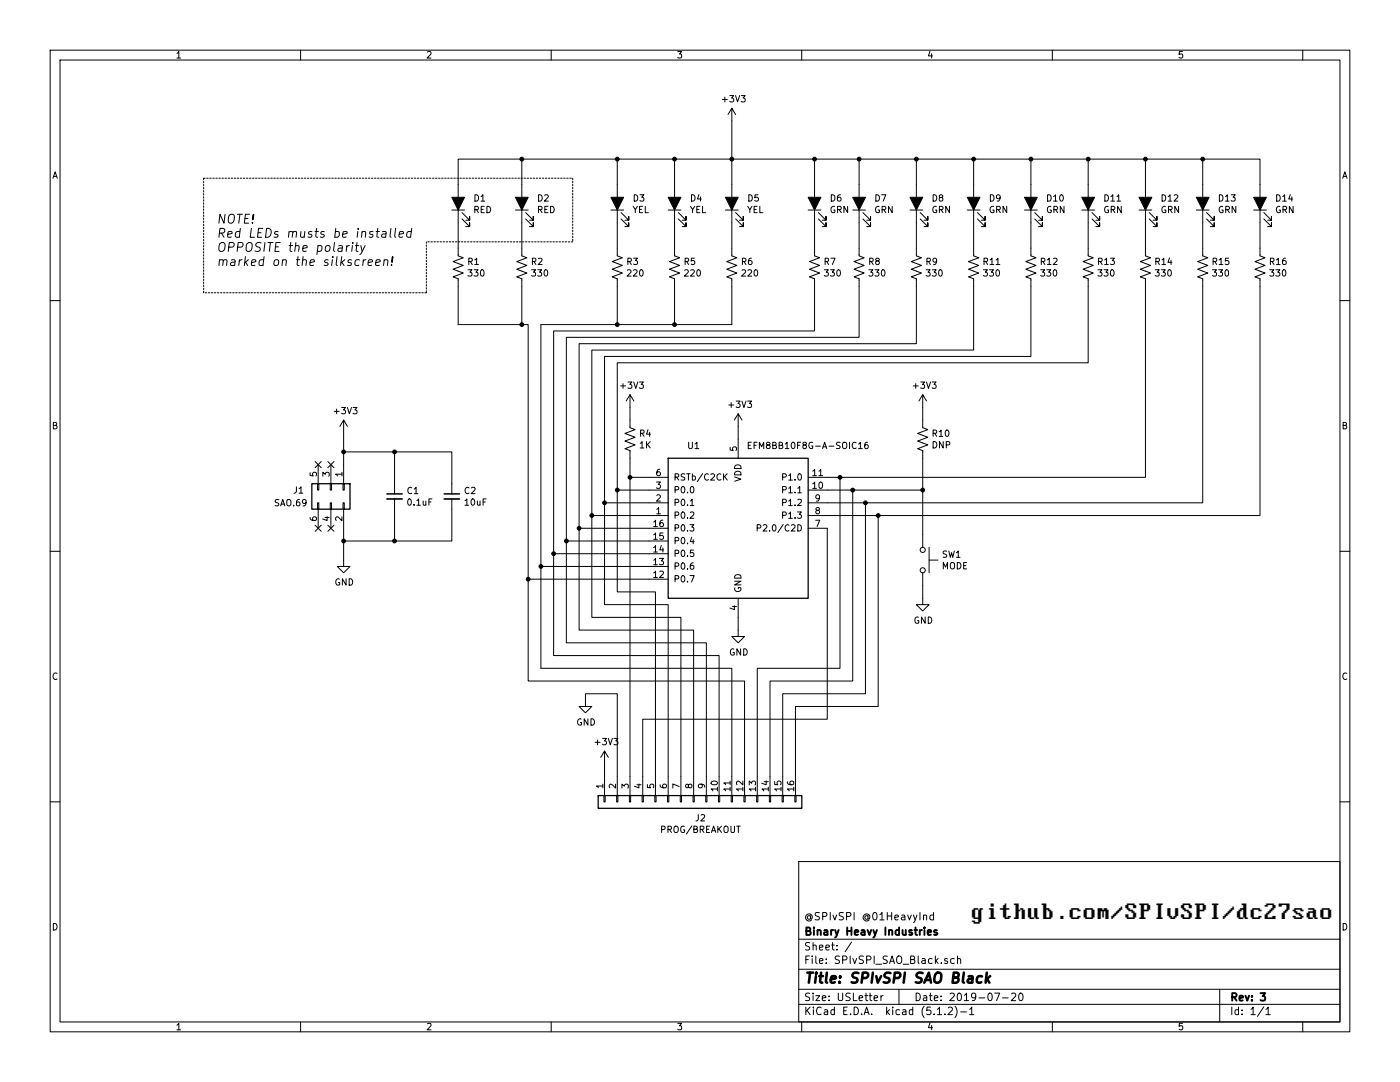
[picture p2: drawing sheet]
EESchema Schematic File Version 4
LIBS:SPIvSPI_SAO_Black-cache
EELAYER 29 0
EELAYER END
$Descr USLetter 11000 8500
encoding utf-8
Sheet 1 1
Title "SPIvSPI SAO Black"
Date "2019-07-20"
Rev "3"
Comp "Binary Heavy Industries"
Comment1 "@SPIvSPI @01HeavyInd"
Comment2 ""
Comment3 ""
Comment4 ""
$EndDescr
$Comp
L Connector_Generic:Conn_02x03_Odd_Even J1
U 1 1
P 2600 3850
F 0 "J1" V 2600 3550 50  0000 L CNN
F 1 "SAO.69" V 2700 3400 50  0000 L CNN
F 2 "Connector_IDC:IDC-Header_2x03_P2.54mm_Vertical" H 2600 3850 50  0001 C CNN
F 3 "~" H 2600 3850 50  0001 C CNN
	1    2600 3850
	0    1    1    0   
$EndComp
$Comp
L power:GND #PWR02
U 1 1
P 2700 4400
F 0 "#PWR02" H 2700 4150 50  0001 C CNN
F 1 "GND" H 2705 4227 50  0000 C CNN
F 2 "" H 2700 4400 50  0001 C CNN
F 3 "" H 2700 4400 50  0001 C CNN
	1    2700 4400
	1    0    0    -1  
$EndComp
$Comp
L power:+3V3 #PWR01
U 1 1
P 2700 3400
F 0 "#PWR01" H 2700 3250 50  0001 C CNN
F 1 "+3V3" H 2715 3573 50  0000 C CNN
F 2 "" H 2700 3400 50  0001 C CNN
F 3 "" H 2700 3400 50  0001 C CNN
	1    2700 3400
	1    0    0    -1  
$EndComp
Wire Wire Line
	2700 4400 2700 4250
Wire Wire Line
	2700 3650 2700 3550
$Comp
L Device:LED_ALT D1
U 1 1
P 3600 1600
F 0 "D1" V 3639 1483 50  0000 R CNN
F 1 "RED" V 3548 1483 50  0000 R CNN
F 2 "SPIvSPI_SAO:SunLED_3.2x2.8mm_PLCC2_bottom" H 3600 1600 50  0001 C CNN
F 3 "~" H 3600 1600 50  0001 C CNN
	1    3600 1600
	0    -1   -1   0   
$EndComp
$Comp
L Device:R_US R1
U 1 1
P 3600 2100
F 0 "R1" H 3668 2146 50  0000 L CNN
F 1 "330" H 3668 2055 50  0000 L CNN
F 2 "Resistor_SMD:R_0603_1608Metric_Pad1.05x0.95mm_HandSolder" V 3640 2090 50  0001 C CNN
F 3 "~" H 3600 2100 50  0001 C CNN
	1    3600 2100
	1    0    0    -1  
$EndComp
Wire Wire Line
	3600 1750 3600 1950
$Comp
L Device:LED_ALT D2
U 1 1
P 4100 1600
F 0 "D2" V 4139 1483 50  0000 R CNN
F 1 "RED" V 4048 1483 50  0000 R CNN
F 2 "SPIvSPI_SAO:SunLED_3.2x2.8mm_PLCC2_bottom" H 4100 1600 50  0001 C CNN
F 3 "~" H 4100 1600 50  0001 C CNN
	1    4100 1600
	0    -1   -1   0   
$EndComp
$Comp
L Device:R_US R2
U 1 1
P 4100 2100
F 0 "R2" H 4168 2146 50  0000 L CNN
F 1 "330" H 4168 2055 50  0000 L CNN
F 2 "Resistor_SMD:R_0603_1608Metric_Pad1.05x0.95mm_HandSolder" V 4140 2090 50  0001 C CNN
F 3 "~" H 4100 2100 50  0001 C CNN
	1    4100 2100
	1    0    0    -1  
$EndComp
Wire Wire Line
	4100 1750 4100 1950
$Comp
L Device:LED_ALT D3
U 1 1
P 4850 1600
F 0 "D3" V 4889 1482 50  0000 R CNN
F 1 "YEL" V 4798 1482 50  0000 R CNN
F 2 "SPIvSPI_SAO:SunLED_3.2x2.8mm_PLCC2_bottom" H 4850 1600 50  0001 C CNN
F 3 "~" H 4850 1600 50  0001 C CNN
	1    4850 1600
	0    -1   -1   0   
$EndComp
$Comp
L Device:R_US R3
U 1 1
P 4850 2100
F 0 "R3" H 4918 2146 50  0000 L CNN
F 1 "220" H 4918 2055 50  0000 L CNN
F 2 "Resistor_SMD:R_0603_1608Metric_Pad1.05x0.95mm_HandSolder" V 4890 2090 50  0001 C CNN
F 3 "~" H 4850 2100 50  0001 C CNN
	1    4850 2100
	1    0    0    -1  
$EndComp
Wire Wire Line
	4850 1750 4850 1950
$Comp
L Device:LED_ALT D4
U 1 1
P 5300 1600
F 0 "D4" V 5339 1482 50  0000 R CNN
F 1 "YEL" V 5248 1482 50  0000 R CNN
F 2 "SPIvSPI_SAO:SunLED_3.2x2.8mm_PLCC2_bottom" H 5300 1600 50  0001 C CNN
F 3 "~" H 5300 1600 50  0001 C CNN
	1    5300 1600
	0    -1   -1   0   
$EndComp
$Comp
L Device:R_US R5
U 1 1
P 5300 2100
F 0 "R5" H 5368 2146 50  0000 L CNN
F 1 "220" H 5368 2055 50  0000 L CNN
F 2 "Resistor_SMD:R_0603_1608Metric_Pad1.05x0.95mm_HandSolder" V 5340 2090 50  0001 C CNN
F 3 "~" H 5300 2100 50  0001 C CNN
	1    5300 2100
	1    0    0    -1  
$EndComp
Wire Wire Line
	5300 1750 5300 1950
$Comp
L Device:LED_ALT D5
U 1 1
P 5750 1600
F 0 "D5" V 5789 1482 50  0000 R CNN
F 1 "YEL" V 5698 1482 50  0000 R CNN
F 2 "SPIvSPI_SAO:SunLED_3.2x2.8mm_PLCC2_bottom" H 5750 1600 50  0001 C CNN
F 3 "~" H 5750 1600 50  0001 C CNN
	1    5750 1600
	0    -1   -1   0   
$EndComp
$Comp
L Device:R_US R6
U 1 1
P 5750 2100
F 0 "R6" H 5818 2146 50  0000 L CNN
F 1 "220" H 5818 2055 50  0000 L CNN
F 2 "Resistor_SMD:R_0603_1608Metric_Pad1.05x0.95mm_HandSolder" V 5790 2090 50  0001 C CNN
F 3 "~" H 5750 2100 50  0001 C CNN
	1    5750 2100
	1    0    0    -1  
$EndComp
Wire Wire Line
	5750 1750 5750 1950
$Comp
L Device:LED_ALT D7
U 1 1
P 6750 1600
F 0 "D7" V 6789 1483 50  0000 R CNN
F 1 "GRN" V 6698 1483 50  0000 R CNN
F 2 "SPIvSPI_SAO:SunLED_3.2x2.8mm_PLCC2_bottom" H 6750 1600 50  0001 C CNN
F 3 "~" H 6750 1600 50  0001 C CNN
	1    6750 1600
	0    -1   -1   0   
$EndComp
$Comp
L Device:R_US R8
U 1 1
P 6750 2100
F 0 "R8" H 6818 2146 50  0000 L CNN
F 1 "330" H 6818 2055 50  0000 L CNN
F 2 "Resistor_SMD:R_0603_1608Metric_Pad1.05x0.95mm_HandSolder" V 6790 2090 50  0001 C CNN
F 3 "~" H 6750 2100 50  0001 C CNN
	1    6750 2100
	1    0    0    -1  
$EndComp
Wire Wire Line
	6750 1750 6750 1950
$Comp
L Device:LED_ALT D8
U 1 1
P 7200 1600
F 0 "D8" V 7239 1483 50  0000 R CNN
F 1 "GRN" V 7148 1483 50  0000 R CNN
F 2 "SPIvSPI_SAO:SunLED_3.2x2.8mm_PLCC2_bottom" H 7200 1600 50  0001 C CNN
F 3 "~" H 7200 1600 50  0001 C CNN
	1    7200 1600
	0    -1   -1   0   
$EndComp
$Comp
L Device:R_US R9
U 1 1
P 7200 2100
F 0 "R9" H 7268 2146 50  0000 L CNN
F 1 "330" H 7268 2055 50  0000 L CNN
F 2 "Resistor_SMD:R_0603_1608Metric_Pad1.05x0.95mm_HandSolder" V 7240 2090 50  0001 C CNN
F 3 "~" H 7200 2100 50  0001 C CNN
	1    7200 2100
	1    0    0    -1  
$EndComp
Wire Wire Line
	7200 1750 7200 1950
$Comp
L Device:LED_ALT D9
U 1 1
P 7650 1600
F 0 "D9" V 7689 1483 50  0000 R CNN
F 1 "GRN" V 7598 1483 50  0000 R CNN
F 2 "SPIvSPI_SAO:SunLED_3.2x2.8mm_PLCC2_bottom" H 7650 1600 50  0001 C CNN
F 3 "~" H 7650 1600 50  0001 C CNN
	1    7650 1600
	0    -1   -1   0   
$EndComp
$Comp
L Device:R_US R11
U 1 1
P 7650 2100
F 0 "R11" H 7718 2146 50  0000 L CNN
F 1 "330" H 7718 2055 50  0000 L CNN
F 2 "Resistor_SMD:R_0603_1608Metric_Pad1.05x0.95mm_HandSolder" V 7690 2090 50  0001 C CNN
F 3 "~" H 7650 2100 50  0001 C CNN
	1    7650 2100
	1    0    0    -1  
$EndComp
Wire Wire Line
	7650 1750 7650 1950
$Comp
L Device:LED_ALT D10
U 1 1
P 8100 1600
F 0 "D10" V 8139 1483 50  0000 R CNN
F 1 "GRN" V 8048 1483 50  0000 R CNN
F 2 "SPIvSPI_SAO:SunLED_3.2x2.8mm_PLCC2_bottom" H 8100 1600 50  0001 C CNN
F 3 "~" H 8100 1600 50  0001 C CNN
	1    8100 1600
	0    -1   -1   0   
$EndComp
$Comp
L Device:R_US R12
U 1 1
P 8100 2100
F 0 "R12" H 8168 2146 50  0000 L CNN
F 1 "330" H 8168 2055 50  0000 L CNN
F 2 "Resistor_SMD:R_0603_1608Metric_Pad1.05x0.95mm_HandSolder" V 8140 2090 50  0001 C CNN
F 3 "~" H 8100 2100 50  0001 C CNN
	1    8100 2100
	1    0    0    -1  
$EndComp
Wire Wire Line
	8100 1750 8100 1950
$Comp
L power:+3V3 #PWR06
U 1 1
P 5750 950
F 0 "#PWR06" H 5750 800 50  0001 C CNN
F 1 "+3V3" H 5765 1123 50  0000 C CNN
F 2 "" H 5750 950 50  0001 C CNN
F 3 "" H 5750 950 50  0001 C CNN
	1    5750 950 
	1    0    0    -1  
$EndComp
Wire Wire Line
	5750 1450 5750 1250
Wire Wire Line
	5300 1450 5300 1250
Wire Wire Line
	5300 1250 5750 1250
Connection ~ 5750 1250
Wire Wire Line
	5750 1250 5750 950 
Wire Wire Line
	4850 1450 4850 1250
Wire Wire Line
	4850 1250 5300 1250
Connection ~ 5300 1250
Wire Wire Line
	4100 1450 4100 1250
Wire Wire Line
	4100 1250 4850 1250
Connection ~ 4850 1250
Wire Wire Line
	3600 1450 3600 1250
Wire Wire Line
	3600 1250 4100 1250
Connection ~ 4100 1250
Wire Wire Line
	7200 1450 7200 1250
Wire Wire Line
	7650 1450 7650 1250
Wire Wire Line
	7650 1250 7200 1250
Connection ~ 7200 1250
Wire Wire Line
	8100 1450 8100 1250
Wire Wire Line
	8100 1250 7650 1250
Connection ~ 7650 1250
Wire Wire Line
	8550 1450 8550 1250
Wire Wire Line
	8550 1250 8100 1250
Connection ~ 8100 1250
NoConn ~ 2600 4150
NoConn ~ 2500 4150
NoConn ~ 2500 3650
NoConn ~ 2600 3650
$Comp
L MCU_SiliconLabs:EFM8BB10F8G-A-SOIC16 U1
U 1 1
P 5800 4150
F 0 "U1" H 5450 4800 50  0000 C CNN
F 1 "EFM8BB10F8G-A-SOIC16" H 6350 4800 50  0000 C CNN
F 2 "Package_SO:SOIC-16_3.9x9.9mm_P1.27mm" H 5800 4950 50  0001 C CNN
F 3 "https://www.silabs.com/documents/public/data-sheets/efm8bb1-datasheet.pdf" H 5800 4150 50  0001 C CNN
	1    5800 4150
	1    0    0    -1  
$EndComp
$Comp
L power:GND #PWR08
U 1 1
P 5800 4950
F 0 "#PWR08" H 5800 4700 50  0001 C CNN
F 1 "GND" H 5805 4777 50  0000 C CNN
F 2 "" H 5800 4950 50  0001 C CNN
F 3 "" H 5800 4950 50  0001 C CNN
	1    5800 4950
	1    0    0    -1  
$EndComp
Wire Wire Line
	5800 4850 5800 4950
$Comp
L power:+3V3 #PWR07
U 1 1
P 5800 3350
F 0 "#PWR07" H 5800 3200 50  0001 C CNN
F 1 "+3V3" H 5815 3523 50  0000 C CNN
F 2 "" H 5800 3350 50  0001 C CNN
F 3 "" H 5800 3350 50  0001 C CNN
	1    5800 3350
	1    0    0    -1  
$EndComp
Wire Wire Line
	5800 3350 5800 3450
Wire Wire Line
	4150 4550 5100 4550
Wire Wire Line
	4250 4450 5100 4450
Wire Wire Line
	4350 4350 5100 4350
Wire Wire Line
	4450 4250 5100 4250
Wire Wire Line
	4550 4150 5100 4150
Wire Wire Line
	4650 4050 5100 4050
Wire Wire Line
	4750 3950 5100 3950
Wire Wire Line
	4850 3850 5100 3850
$Comp
L Connector_Generic:Conn_01x16 J2
U 1 1
P 5450 6300
F 0 "J2" V 5575 6246 50  0000 C CNN
F 1 "PROG/BREAKOUT" V 5666 6246 50  0000 C CNN
F 2 "Connector_PinHeader_2.54mm:PinHeader_1x16_P2.54mm_Vertical" H 5450 6300 50  0001 C CNN
F 3 "~" H 5450 6300 50  0001 C CNN
	1    5450 6300
	0    -1   1    0   
$EndComp
$Comp
L power:GND #PWR03
U 1 1
P 4600 5500
F 0 "#PWR03" H 4600 5250 50  0001 C CNN
F 1 "GND" H 4605 5327 50  0000 C CNN
F 2 "" H 4600 5500 50  0001 C CNN
F 3 "" H 4600 5500 50  0001 C CNN
	1    4600 5500
	1    0    0    -1  
$EndComp
Wire Wire Line
	4850 6100 4850 5450
Wire Wire Line
	4850 5450 4600 5450
Wire Wire Line
	4600 5450 4600 5500
$Comp
L power:+3V3 #PWR04
U 1 1
P 4750 6000
F 0 "#PWR04" H 4750 5850 50  0001 C CNN
F 1 "+3V3" H 4765 6173 50  0000 C CNN
F 2 "" H 4750 6000 50  0001 C CNN
F 3 "" H 4750 6000 50  0001 C CNN
	1    4750 6000
	1    0    0    -1  
$EndComp
Wire Wire Line
	5100 3750 4950 3750
Wire Wire Line
	4950 3750 4950 6100
Wire Wire Line
	6500 4150 6500 5650
Wire Wire Line
	6500 5650 5050 5650
Wire Wire Line
	5050 5650 5050 6100
Wire Wire Line
	5150 6100 5150 4650
Wire Wire Line
	5150 4650 4850 4650
Wire Wire Line
	4850 4650 4850 3850
Wire Wire Line
	4750 3950 4750 4750
Wire Wire Line
	4750 4750 5250 4750
Wire Wire Line
	5250 4750 5250 6100
Wire Wire Line
	4650 4050 4650 4850
Wire Wire Line
	4650 4850 5350 4850
Wire Wire Line
	5350 4850 5350 6100
Wire Wire Line
	4550 4150 4550 4950
Wire Wire Line
	4550 4950 5450 4950
Wire Wire Line
	5450 4950 5450 6100
Wire Wire Line
	4450 4250 4450 5050
Wire Wire Line
	4450 5050 5550 5050
Wire Wire Line
	5550 5050 5550 6100
Wire Wire Line
	4350 4350 4350 5150
Wire Wire Line
	4350 5150 5650 5150
Wire Wire Line
	5650 5150 5650 6100
Wire Wire Line
	4250 5250 5750 5250
Wire Wire Line
	5750 5250 5750 6100
Wire Wire Line
	4150 4550 4150 5350
Wire Wire Line
	4150 5350 5850 5350
Wire Wire Line
	5850 5350 5850 6100
Wire Wire Line
	4150 4550 4150 2550
Wire Wire Line
	4150 2550 4100 2550
Wire Wire Line
	3600 2550 3600 2250
Connection ~ 4150 4550
Wire Wire Line
	6600 3750 6600 5250
Wire Wire Line
	6600 5250 5950 5250
Wire Wire Line
	5950 5250 5950 6100
Wire Wire Line
	6600 3750 6500 3750
Wire Wire Line
	6500 3850 6700 3850
Wire Wire Line
	6700 3850 6700 5350
Wire Wire Line
	6700 5350 6050 5350
Wire Wire Line
	6050 5350 6050 6100
Wire Wire Line
	6500 3950 6800 3950
Wire Wire Line
	6800 3950 6800 5450
Wire Wire Line
	6800 5450 6150 5450
Wire Wire Line
	6150 5450 6150 6100
Wire Wire Line
	6500 4050 6900 4050
Wire Wire Line
	6900 4050 6900 5550
Wire Wire Line
	6900 5550 6250 5550
Wire Wire Line
	6250 5550 6250 6100
$Comp
L Device:C_Small C1
U 1 1
P 3100 3900
F 0 "C1" H 3192 3946 50  0000 L CNN
F 1 "0.1uF" H 3192 3855 50  0000 L CNN
F 2 "Capacitor_SMD:C_0603_1608Metric_Pad1.05x0.95mm_HandSolder" H 3100 3900 50  0001 C CNN
F 3 "~" H 3100 3900 50  0001 C CNN
	1    3100 3900
	1    0    0    -1  
$EndComp
$Comp
L Device:C_Small C2
U 1 1
P 3550 3900
F 0 "C2" H 3642 3946 50  0000 L CNN
F 1 "10uF" H 3642 3855 50  0000 L CNN
F 2 "Capacitor_SMD:C_0603_1608Metric_Pad1.05x0.95mm_HandSolder" H 3550 3900 50  0001 C CNN
F 3 "~" H 3550 3900 50  0001 C CNN
	1    3550 3900
	1    0    0    -1  
$EndComp
Wire Wire Line
	3100 3800 3100 3550
Wire Wire Line
	3100 3550 2700 3550
Connection ~ 2700 3550
Wire Wire Line
	2700 3550 2700 3400
Wire Wire Line
	3100 3550 3550 3550
Wire Wire Line
	3550 3550 3550 3800
Connection ~ 3100 3550
Wire Wire Line
	3100 4000 3100 4250
Wire Wire Line
	3100 4250 2700 4250
Connection ~ 2700 4250
Wire Wire Line
	2700 4250 2700 4150
Wire Wire Line
	3550 4000 3550 4250
Wire Wire Line
	3550 4250 3100 4250
Connection ~ 3100 4250
Wire Wire Line
	4750 6000 4750 6100
$Comp
L Device:R_US R4
U 1 1
P 4950 3450
F 0 "R4" H 5018 3496 50  0000 L CNN
F 1 "1K" H 5018 3405 50  0000 L CNN
F 2 "Resistor_SMD:R_0603_1608Metric_Pad1.05x0.95mm_HandSolder" V 4990 3440 50  0001 C CNN
F 3 "~" H 4950 3450 50  0001 C CNN
	1    4950 3450
	1    0    0    -1  
$EndComp
Wire Wire Line
	4950 3600 4950 3750
Connection ~ 4950 3750
$Comp
L power:+3V3 #PWR05
U 1 1
P 4950 3200
F 0 "#PWR05" H 4950 3050 50  0001 C CNN
F 1 "+3V3" H 4965 3373 50  0000 C CNN
F 2 "" H 4950 3200 50  0001 C CNN
F 3 "" H 4950 3200 50  0001 C CNN
	1    4950 3200
	1    0    0    -1  
$EndComp
Wire Wire Line
	4950 3200 4950 3300
$Comp
L Switch:SW_Push SW1
U 1 1
P 7250 4400
F 0 "SW1" V 7204 4548 50  0000 L CNN
F 1 "MODE" V 7295 4548 50  0000 L CNN
F 2 "SPIvSPI_SAO:C&K_PTS636_SMD_Tact_6.0x3.5_BACK" H 7250 4600 50  0001 C CNN
F 3 "~" H 7250 4600 50  0001 C CNN
	1    7250 4400
	0    1    1    0   
$EndComp
$Comp
L Device:R_US R10
U 1 1
P 7250 3450
F 0 "R10" H 7318 3496 50  0000 L CNN
F 1 "DNP" H 7318 3405 50  0000 L CNN
F 2 "Resistor_SMD:R_0603_1608Metric_Pad1.05x0.95mm_HandSolder" V 7290 3440 50  0001 C CNN
F 3 "~" H 7250 3450 50  0001 C CNN
	1    7250 3450
	1    0    0    -1  
$EndComp
Wire Wire Line
	6700 3850 7250 3850
Wire Wire Line
	7250 3850 7250 3600
Connection ~ 6700 3850
Wire Wire Line
	7250 3850 7250 4200
Connection ~ 7250 3850
$Comp
L power:+3V3 #PWR09
U 1 1
P 7250 3200
F 0 "#PWR09" H 7250 3050 50  0001 C CNN
F 1 "+3V3" H 7265 3373 50  0000 C CNN
F 2 "" H 7250 3200 50  0001 C CNN
F 3 "" H 7250 3200 50  0001 C CNN
	1    7250 3200
	1    0    0    -1  
$EndComp
Wire Wire Line
	7250 3200 7250 3300
$Comp
L power:GND #PWR010
U 1 1
P 7250 4700
F 0 "#PWR010" H 7250 4450 50  0001 C CNN
F 1 "GND" H 7255 4527 50  0000 C CNN
F 2 "" H 7250 4700 50  0001 C CNN
F 3 "" H 7250 4700 50  0001 C CNN
	1    7250 4700
	1    0    0    -1  
$EndComp
Wire Wire Line
	7250 4600 7250 4700
Wire Wire Line
	5750 1250 6400 1250
$Comp
L Device:LED_ALT D11
U 1 1
P 8550 1600
F 0 "D11" V 8589 1483 50  0000 R CNN
F 1 "GRN" V 8498 1483 50  0000 R CNN
F 2 "SPIvSPI_SAO:SunLED_3.2x2.8mm_PLCC2_bottom" H 8550 1600 50  0001 C CNN
F 3 "~" H 8550 1600 50  0001 C CNN
	1    8550 1600
	0    -1   -1   0   
$EndComp
$Comp
L Device:R_US R13
U 1 1
P 8550 2100
F 0 "R13" H 8618 2146 50  0000 L CNN
F 1 "330" H 8618 2055 50  0000 L CNN
F 2 "Resistor_SMD:R_0603_1608Metric_Pad1.05x0.95mm_HandSolder" V 8590 2090 50  0001 C CNN
F 3 "~" H 8550 2100 50  0001 C CNN
	1    8550 2100
	1    0    0    -1  
$EndComp
Wire Wire Line
	8550 1750 8550 1950
$Comp
L Device:LED_ALT D12
U 1 1
P 9000 1600
F 0 "D12" V 9039 1483 50  0000 R CNN
F 1 "GRN" V 8948 1483 50  0000 R CNN
F 2 "SPIvSPI_SAO:SunLED_3.2x2.8mm_PLCC2_bottom" H 9000 1600 50  0001 C CNN
F 3 "~" H 9000 1600 50  0001 C CNN
	1    9000 1600
	0    -1   -1   0   
$EndComp
$Comp
L Device:R_US R14
U 1 1
P 9000 2100
F 0 "R14" H 9068 2146 50  0000 L CNN
F 1 "330" H 9068 2055 50  0000 L CNN
F 2 "Resistor_SMD:R_0603_1608Metric_Pad1.05x0.95mm_HandSolder" V 9040 2090 50  0001 C CNN
F 3 "~" H 9000 2100 50  0001 C CNN
	1    9000 2100
	1    0    0    -1  
$EndComp
Wire Wire Line
	9000 1750 9000 1950
$Comp
L Device:LED_ALT D13
U 1 1
P 9450 1600
F 0 "D13" V 9489 1483 50  0000 R CNN
F 1 "GRN" V 9398 1483 50  0000 R CNN
F 2 "SPIvSPI_SAO:SunLED_3.2x2.8mm_PLCC2_bottom" H 9450 1600 50  0001 C CNN
F 3 "~" H 9450 1600 50  0001 C CNN
	1    9450 1600
	0    -1   -1   0   
$EndComp
$Comp
L Device:R_US R15
U 1 1
P 9450 2100
F 0 "R15" H 9518 2146 50  0000 L CNN
F 1 "330" H 9518 2055 50  0000 L CNN
F 2 "Resistor_SMD:R_0603_1608Metric_Pad1.05x0.95mm_HandSolder" V 9490 2090 50  0001 C CNN
F 3 "~" H 9450 2100 50  0001 C CNN
	1    9450 2100
	1    0    0    -1  
$EndComp
Wire Wire Line
	9450 1750 9450 1950
$Comp
L Device:LED_ALT D14
U 1 1
P 9900 1600
F 0 "D14" V 9939 1483 50  0000 R CNN
F 1 "GRN" V 9848 1483 50  0000 R CNN
F 2 "SPIvSPI_SAO:SunLED_3.2x2.8mm_PLCC2_bottom" H 9900 1600 50  0001 C CNN
F 3 "~" H 9900 1600 50  0001 C CNN
	1    9900 1600
	0    -1   -1   0   
$EndComp
$Comp
L Device:R_US R16
U 1 1
P 9900 2100
F 0 "R16" H 9968 2146 50  0000 L CNN
F 1 "330" H 9968 2055 50  0000 L CNN
F 2 "Resistor_SMD:R_0603_1608Metric_Pad1.05x0.95mm_HandSolder" V 9940 2090 50  0001 C CNN
F 3 "~" H 9900 2100 50  0001 C CNN
	1    9900 2100
	1    0    0    -1  
$EndComp
Wire Wire Line
	9900 1750 9900 1950
$Comp
L Device:LED_ALT D6
U 1 1
P 6400 1600
F 0 "D6" V 6439 1483 50  0000 R CNN
F 1 "GRN" V 6348 1483 50  0000 R CNN
F 2 "SPIvSPI_SAO:SunLED_3.2x2.8mm_PLCC2_bottom" H 6400 1600 50  0001 C CNN
F 3 "~" H 6400 1600 50  0001 C CNN
	1    6400 1600
	0    -1   -1   0   
$EndComp
$Comp
L Device:R_US R7
U 1 1
P 6400 2100
F 0 "R7" H 6468 2146 50  0000 L CNN
F 1 "330" H 6468 2055 50  0000 L CNN
F 2 "Resistor_SMD:R_0603_1608Metric_Pad1.05x0.95mm_HandSolder" V 6440 2090 50  0001 C CNN
F 3 "~" H 6400 2100 50  0001 C CNN
	1    6400 2100
	1    0    0    -1  
$EndComp
Wire Wire Line
	6400 1750 6400 1950
Wire Wire Line
	6400 1250 6400 1450
Connection ~ 6400 1250
Wire Wire Line
	6400 1250 6750 1250
Wire Wire Line
	6750 1250 6750 1450
Connection ~ 6750 1250
Wire Wire Line
	6750 1250 7200 1250
Wire Wire Line
	8550 1250 9000 1250
Wire Wire Line
	9000 1250 9000 1450
Connection ~ 8550 1250
Wire Wire Line
	9000 1250 9450 1250
Wire Wire Line
	9450 1250 9450 1450
Connection ~ 9000 1250
Wire Wire Line
	9450 1250 9900 1250
Wire Wire Line
	9900 1250 9900 1450
Connection ~ 9450 1250
Wire Wire Line
	4100 2250 4100 2550
Connection ~ 4100 2550
Wire Wire Line
	4100 2550 3600 2550
Wire Wire Line
	4850 2250 4850 2550
Wire Wire Line
	4850 2550 5300 2550
Wire Wire Line
	5750 2550 5750 2250
Wire Wire Line
	5300 2250 5300 2550
Connection ~ 5300 2550
Wire Wire Line
	5300 2550 5750 2550
Wire Wire Line
	4250 2550 4850 2550
Wire Wire Line
	4250 2550 4250 4450
Connection ~ 4250 4450
Wire Wire Line
	4250 4450 4250 5250
Connection ~ 4850 2550
Wire Wire Line
	4350 4350 4350 2600
Wire Wire Line
	4350 2600 6400 2600
Wire Wire Line
	6400 2600 6400 2250
Connection ~ 4350 4350
Wire Wire Line
	6750 2250 6750 2650
Wire Wire Line
	6750 2650 4450 2650
Wire Wire Line
	4450 2650 4450 4250
Connection ~ 4450 4250
Wire Wire Line
	4550 4150 4550 2700
Wire Wire Line
	4550 2700 7200 2700
Wire Wire Line
	7200 2700 7200 2250
Connection ~ 4550 4150
Wire Wire Line
	7650 2250 7650 2750
Wire Wire Line
	7650 2750 4650 2750
Wire Wire Line
	4650 2750 4650 4050
Connection ~ 4650 4050
Wire Wire Line
	4750 3950 4750 2800
Wire Wire Line
	4750 2800 8100 2800
Wire Wire Line
	8100 2800 8100 2250
Connection ~ 4750 3950
Wire Wire Line
	4850 3850 4850 2850
Wire Wire Line
	4850 2850 8550 2850
Wire Wire Line
	8550 2850 8550 2250
Connection ~ 4850 3850
Wire Wire Line
	6600 3750 9000 3750
Wire Wire Line
	9000 3750 9000 2250
Connection ~ 6600 3750
Wire Wire Line
	6800 3950 9450 3950
Wire Wire Line
	9450 3950 9450 2250
Connection ~ 6800 3950
Wire Wire Line
	6900 4050 9900 4050
Wire Wire Line
	9900 4050 9900 2250
Connection ~ 6900 4050
Text Notes 1700 2100 0    70   Italic 0
NOTE!\nRed LEDs musts be installed\nOPPOSITE the polarity\nmarked on the silkscreen!
Wire Notes Line
	1600 1400 4500 1400
Wire Notes Line
	4500 1400 4500 1900
Wire Notes Line
	4500 1900 3350 1900
Wire Notes Line
	3350 1900 3350 2300
Wire Notes Line
	3350 2300 1600 2300
Wire Notes Line
	1600 2300 1600 1400
$EndSCHEMATC
